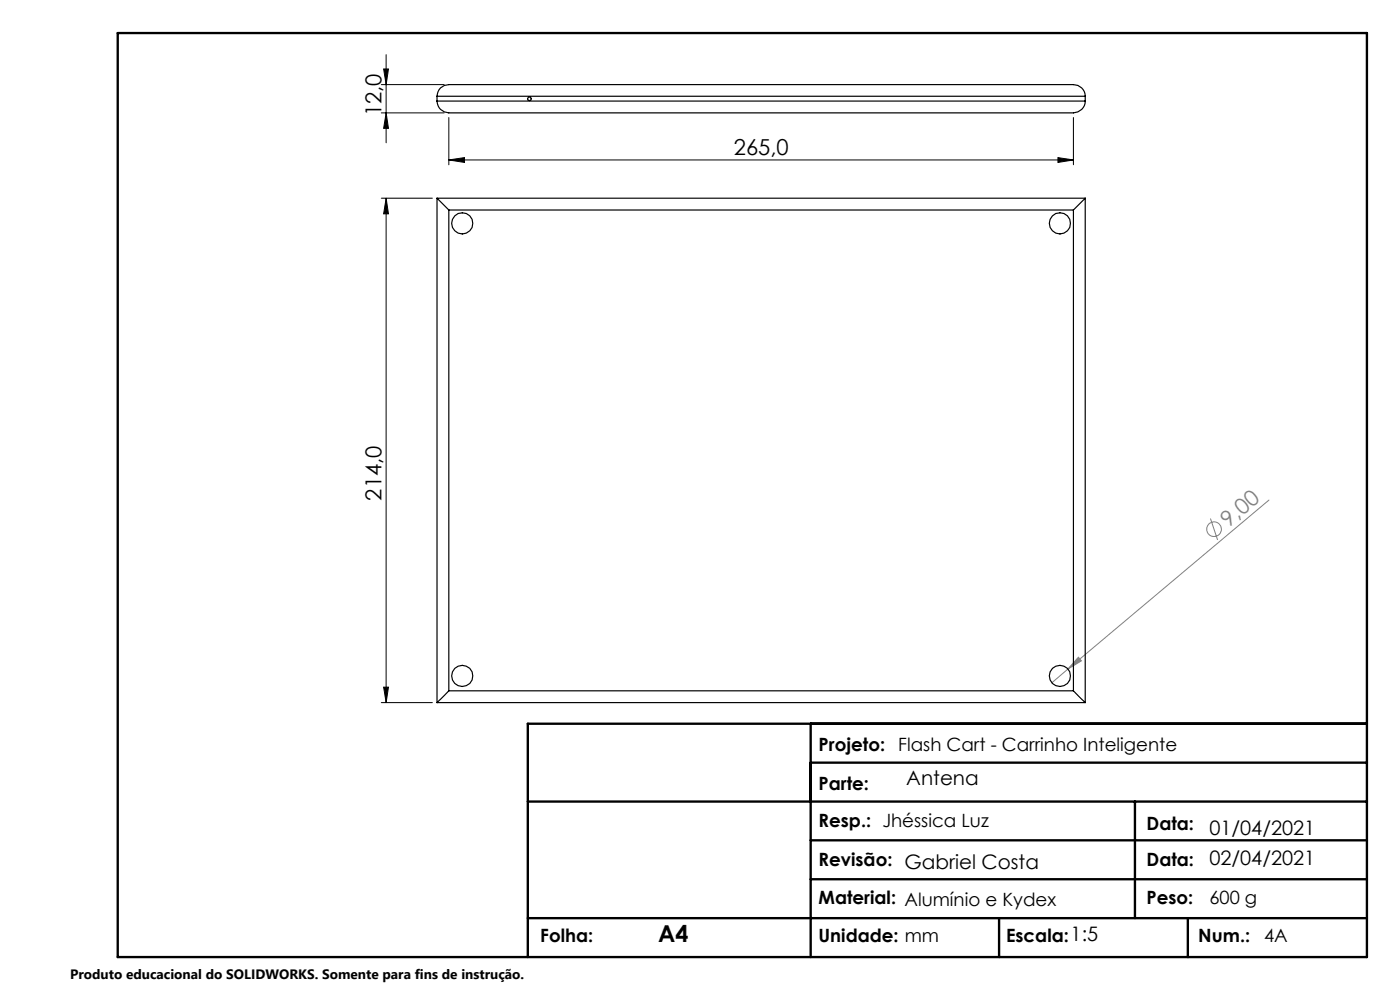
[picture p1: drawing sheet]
<svg xmlns="http://www.w3.org/2000/svg" width="297mm" height="210mm" viewBox="0 0 297 210" stroke-linecap="round" stroke-linejoin="round" font-family="sans-serif">
<g fill="none" stroke="#808080" stroke-width=".21">
<path d="M256.8 110l1.5 4.5M269.2 106.1l-42.6 35.8M228.8 139.4l.6 .8-2.8 1.7zM226.6 141.9l-3.5 2.9"/>
<circle cx="257.6" cy="112.3" r="1.55"/>
</g>
<g fill="none" stroke="#000" stroke-width=".21">
<path d="M80.9 17.9h13.3M81.4 14.6h1l-.5 3.3zM81.9 11.6v18.7M80.9 23.9h13.3M81.9 23.9l.5 3.3h-1zM95.2 33.9l3.3-.5v1.1zM95.2 24.9v10.1M95.2 33.9h132.5M224.4 33.4l3.3 .5-3.3 .6zM227.7 24.9v10.1M80.9 42h10.8M81.9 42l.5 3.4h-1z"/>
<path d="M81.9 42v107M80.9 149h10.8M81.4 145.8h1l-.5 3.2z"/>
</g>
<path d="M25 7h265v196h-265zM172 153.5v49.5M290 153.5h-178v49.5M112 170h178M172 161.8h118M172 178.3h118M240.8 170v24.8M172 186.5h118M211.9 194.8v8.2M252 194.8v8.2M290 194.8h-178" fill="none" stroke="#000" stroke-width=".5"/>
<g fill="#000">
<path d="M81.4 14.6h1l-.5 3.3zM81.9 23.9l.5 3.3h-1z"/>
<path d="M224.4 33.4l3.3 .5-3.3 .6zM95.2 33.9l3.3-.5v1.1z"/>
<path d="M81.4 145.8h1l-.5 3.2zM81.9 42l.5 3.4h-1z"/>
</g>
<path d="M228.8 139.4l.6 .8-2.8 1.7z" fill="#808080"/>
<g fill="none" stroke="#000" stroke-width=".25">
<path d="M92.7 20.4a2.48 2.48 0 0 1 2.5-2.5h132.5a2.48 2.48 0 0 1 2.5 2.5M92.7 21.4a2.53 2.53 0 0 0 2.5 2.5h132.5a2.53 2.53 0 0 0 2.5-2.5M92.7 20.4v1M92.7 20.4h137.5M92.7 21.4h137.5M230.2 20.4v1M92.7 42l2.5 2.5M92.7 42v107M92.7 42h137.5M95.2 44.5v102M95.2 44.5h132.5M227.7 44.5v102"/>
<path d="M230.2 42l-2.5 2.5M230.2 42v107M92.7 149h137.5M95.2 146.5l-2.5 2.5M95.2 146.5h132.5M227.7 146.5l2.5 2.5"/>
<circle cx="112.3" cy="21" r=".38"/>
<circle cx="98.1" cy="47.4" r="2.25"/>
<circle cx="224.9" cy="47.4" r="2.25"/>
<circle cx="98.1" cy="143.4" r="2.25"/>
<circle cx="224.9" cy="143.4" r="2.25"/>
</g>
<text font-size="4.9" x="139.6" y="199.9">A4</text>
<g font-size="4.7">
<text x="80.9" y="24.7" transform="rotate(-90 80.9 24.7)">12,0</text>
<text x="155.7" y="32.9">265,0</text>
<text x="80.9" y="106.2" transform="rotate(-90 80.9 106.2)">214,0</text>
</g>
<text font-size="4.7" fill="#808080" x="260.6" y="111.9" transform="rotate(-40 260.6 111.9)">9,00</text>
<g font-size="4.2">
<text x="192.3" y="166.6">Antena</text>
<text x="256.6" y="177.1">01/04/2021</text>
<text x="256.6" y="183.5">02/04/2021</text>
</g>
<g font-size="3.9">
<text x="173.7" y="159.2">Projeto:</text>
<text x="190.6" y="159.2">Flash Cart - Carrinho Inteligente</text>
<text x="173.7" y="167.6">Parte:</text>
<text x="173.7" y="175.4">Resp.: Jhéssica Luz</text>
<text x="243.2" y="176.1">Data:</text>
<text x="173.7" y="183.7">Revisão: Gabriel Costa</text>
<text x="243.2" y="183.7">Data:</text>
<text x="173.7" y="191.7">Material: Alumínio e Kydex</text>
<text x="243.2" y="191.7">Peso:</text>
<text x="256.6" y="191.8">600 g</text>
<text x="114.6" y="199.9">Folha:</text>
<text x="173.7" y="199.9">Unidade: mm</text>
<text x="213.4" y="199.9">Escala:1:5</text>
<text x="254.2" y="199.9">Num.:</text>
<text x="268.2" y="199.9">4A</text>
</g>
<text font-size="2.9" x="14.9" y="207.6">Produto educacional do SOLIDWORKS. Somente para fins de instrução.</text>
</svg>
